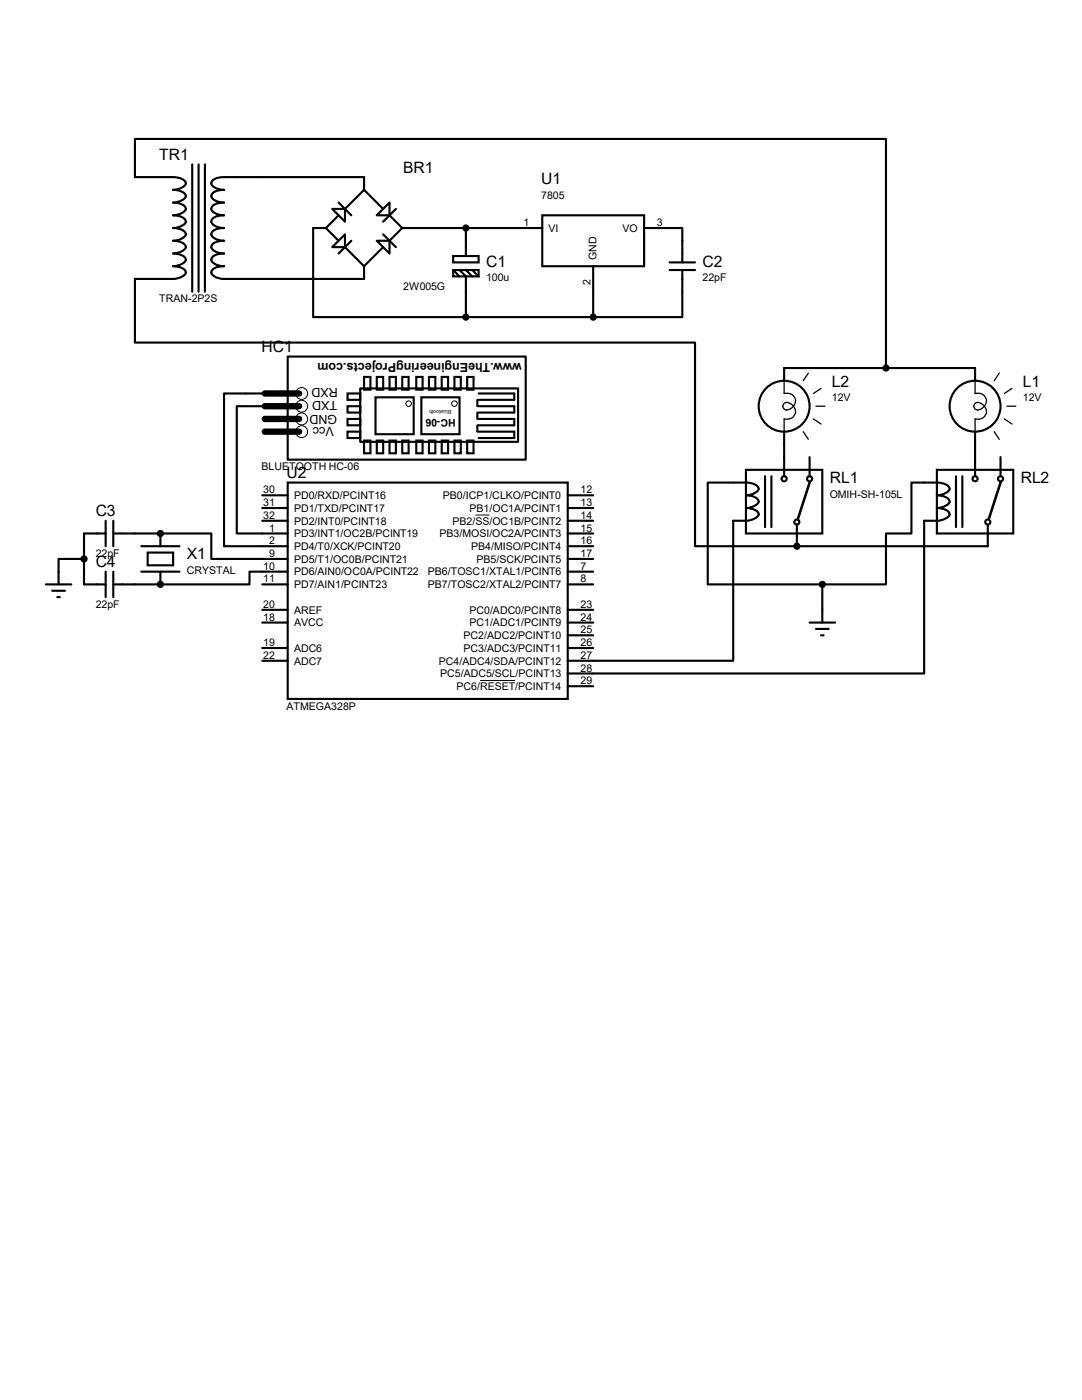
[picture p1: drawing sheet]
<svg xmlns="http://www.w3.org/2000/svg" width="216mm" height="279mm" viewBox="0 0 216 279" stroke-linecap="round" stroke-linejoin="round" font-family="sans-serif">
<g fill="none" stroke="#000" stroke-width=".42">
<path d="M38.4 32.8v25.4M39.6 32.8v25.4M40.9 32.8v25.4M72.6 37.9v-2.6h-27.9a2.89 2.89 0 0 0-2.5 1 .9 .9 0 0 0 .7 1.1l1.1 .4 .7 .1a2.89 2.89 0 0 0-2.5 .9 .9 .9 0 0 0 .7 1.2l1.1 .4h.7a2.89 2.89 0 0 0-2.5 .9 .9 .9 0 0 0 .7 1.2l1.1 .4 .7 .1a2.89 2.89 0 0 0-2.5 .9 .9 .9 0 0 0 .7 1.2l1.1 .3 .7 .1a2.89 2.89 0 0 0-2.5 .9 .9 .9 0 0 0 .7 1.2l1.1 .4h.7a2.89 2.89 0 0 0-2.5 1 .9 .9 0 0 0 .7 1.1l1.1 .4 .7 .1a2.89 2.89 0 0 0-2.5 .9 .9 .9 0 0 0 .7 1.2l1.1 .4h.7a2.89 2.89 0 0 0-2.5 .9 .9 .9 0 0 0 .7 1.2l1.1 .4 .7 .1h27.9v-2.6M72.6 37.9l-3.8 3.8M72.6 37.9l3.9 3.8M65 45.5h-2.5v17.8h30.5M65 45.5l2.6 2.5M66.3 41.7h2.5v2.5zM66.3 49.3l2.5-2.5v2.5zM67.6 40.4l2.5 2.6M67.6 43l-2.6 2.5"/>
<path d="M68.8 49.3l3.8 3.8M70.1 48l-2.5 2.6M75.2 48h2.5v2.6zM75.2 43l2.5-2.6v2.6zM76.5 46.8l2.5 2.5M76.5 49.3l-3.9 3.8M77.7 43l2.6 2.5M79 41.7l-2.5 2.5M80.3 45.5h27.9M80.3 45.5l-2.6 2.5M90.4 51.1h5.1v1.3h-5.1zM90.4 53.9h5.1v1.3h-5.1z"/>
<path d="M90.4 53.9l1.3 1.3M91.7 53.9l1.3 1.3v8.1M93 45.5v5.6M93 53.9l1.2 1.3M94.2 53.9l1.3 1.3M108.2 43h20.3v10.1h-20.3zM118.4 53.1v10.2M128.5 45.5h7.6v6.9M133.6 52.4h5.1M133.6 53.9h5.1M136.1 53.9v9.4h-17.7M54.1 78.5h-9.4v30.5h12.7"/>
<path d="M57.4 71.2h47.5v20.5h-47.5zM69.3 78.5h2.6v1.3h-2.6zM71.9 77.5h31.5v10.7h-31.5zM72.6 75.2h1.3v2.6h-1.3zM74.9 79.3h7.6v7.4h-7.6zM75.2 75.2h1.3v2.6h-1.3zM77.7 75.2h1.3v2.6h-1.3zM80.3 75.2h1.2v2.6h-1.2zM83.1 75.2h1.2v2.6h-1.2zM84.1 79.3h7.6v7.4h-7.6zM85.6 75.2h1.3v2.6h-1.3zM88.1 75.2h1.3v2.6h-1.3z"/>
<path d="M90.7 75.2h1.2v2.6h-1.2zM93 63.3h25.4M93.2 75.2h1.3v2.6h-1.3zM95.2 79.8v1.3M95.5 78.5h7.1v1.3h-7.1M156.5 76v-2.6h38.1v2.6M176.8 73.4v-45.7h-149.9v7.6h7.6a2.31 2.31 0 0 1 2.6 1.3 2.69 2.69 0 0 1-2.6 1.3 2.31 2.31 0 0 1 2.6 1.3 2.69 2.69 0 0 1-2.6 1.2 2.31 2.31 0 0 1 2.6 1.3 2.69 2.69 0 0 1-2.6 1.3 2.31 2.31 0 0 1 2.6 1.2 2.69 2.69 0 0 1-2.6 1.3 2.31 2.31 0 0 1 2.6 1.3 2.69 2.69 0 0 1-2.6 1.2 2.31 2.31 0 0 1 2.6 1.3 2.69 2.69 0 0 1-2.6 1.3 2.31 2.31 0 0 1 2.6 1.3 2.69 2.69 0 0 1-2.6 1.2 2.31 2.31 0 0 1 2.6 1.3 2.69 2.69 0 0 1-2.6 1.3h-7.6v12.7h111.8v40.6h20.3M52.3 98.8h5.1M54.1 81.1h-6.9v25.4h10.2M57.4 96.3h55.9v43.2h-55.9zM69.3 86.1h2.6v1.3h-2.6zM69.3 83.6h2.6v1.3h-2.6z"/>
<path d="M69.3 81.1h2.6v1.2h-2.6zM72.6 87.9h1.3v2.6h-1.3zM75.2 87.9h1.3v2.6h-1.3zM77.7 87.9h1.3v2.6h-1.3zM80.3 87.9h1.2v2.6h-1.2zM83.1 87.9h1.2v2.6h-1.2zM85.6 87.9h1.3v2.6h-1.3zM88.1 87.9h1.3v2.6h-1.3zM90.7 87.9h1.2v2.6h-1.2zM93.2 87.9h1.3v2.6h-1.3zM95.2 82.3v1.3M95.2 84.9v1.2"/>
<path d="M95.5 86.1h7.1v1.3h-7.1M95.5 83.6h7.1v1.3h-7.1M95.5 81.1h7.1v1.2h-7.1M113.3 98.8h5.1M148.8 93.8h15.3v12.7h-15.3zM152.7 95v10.2M153.9 95v10.2M156.5 86.1v8.9M161.5 91.2v3.8M186.9 93.8h15.3v12.7h-15.3zM190.8 95v10.2M192 95v10.2"/>
<path d="M194.6 86.1v8.9M199.6 91.2v3.8M9.1 116.6h5.1M10.4 117.9h2.6M11.4 119.2h.5M16.8 111.5h-5.1v5.1M21.1 106.5h-4.3v10.1h4.3M21.1 103.9v5.1M21.1 114.1v5.1M22.6 106.5h9.4M22.6 116.6h9.4M22.6 103.9v5.1"/>
<path d="M22.6 114.1v5.1M28.2 109h7.6M28.2 114.1h7.6M29.5 110.3h5v2.5h-5zM32 106.5h10.2v5h15.2M32 106.5v2.5M32 114.1v2.5M52.3 116.6h5.1M52.3 101.4h5.1M52.3 103.9h5.1M57.4 114.1h-7.6v2.5h-17.8M113.3 109h5.1"/>
<path d="M113.3 106.5h5.1M113.3 116.6h5.1M113.3 101.4h5.1M113.3 103.9h5.1M113.3 114.1h5.1M113.3 111.5h5.1M159 104.7v4.3M164.1 116.6h-22.9v-20.3h5.1a8.5 8.5 0 0 1 4.3 .4 .88 .88 0 0 1 .8 .8 .88 .88 0 0 1-.8 .9l-1.8 .4a2.31 2.31 0 0 1 2.6 1.3 2.69 2.69 0 0 1-2.6 1.3 2.31 2.31 0 0 1 2.6 1.3 2.69 2.69 0 0 1-2.6 1.2h-2.5v28h-33M164.1 116.6h12.7v-10.1h5.1v-10.2h2.5a8.5 8.5 0 0 1 4.3 .4 .88 .88 0 0 1 .8 .8 .88 .88 0 0 1-.8 .9l-1.8 .4a2.31 2.31 0 0 1 2.6 1.3 2.69 2.69 0 0 1-2.6 1.3 2.31 2.31 0 0 1 2.6 1.3 2.69 2.69 0 0 1-2.6 1.2h-2.5v30.5h-71.1M164.1 116.6v7.6M197.1 104.7v4.3h-38.1M52.3 131.9h5.1"/>
<path d="M52.3 129.3h5.1M52.3 124.2h5.1M52.3 121.7h5.1M113.3 136.9h5.1M113.3 129.3h5.1M113.3 126.8h5.1M113.3 124.2h5.1M113.3 121.7h5.1M161.5 124.2h5.1M162.8 125.5h2.6M163.8 126.8h.5"/>
<circle cx="156.5" cy="81.1" r="5.1"/>
<circle cx="156.5" cy="95.5" r=".51"/>
<circle cx="161.5" cy="95.5" r=".51"/>
<circle cx="194.6" cy="81.1" r="5.1"/>
<circle cx="194.6" cy="95.5" r=".51"/>
<circle cx="199.6" cy="95.5" r=".51"/>
<circle cx="159" cy="104.2" r=".51"/>
<circle cx="197.1" cy="104.2" r=".51"/>
</g>
<g fill="#000">
<circle cx="32" cy="106.5" r=".21"/>
<circle cx="32" cy="116.6" r=".21"/>
<circle cx="159" cy="109" r=".21"/>
</g>
<g fill="#000" stroke="#000" stroke-width=".42">
<circle cx="93" cy="45.5" r=".51"/>
<circle cx="93" cy="63.3" r=".51"/>
<circle cx="118.4" cy="63.3" r=".51"/>
<circle cx="176.8" cy="73.4" r=".51"/>
<circle cx="16.8" cy="111.5" r=".51"/>
<circle cx="32" cy="106.5" r=".51"/>
<circle cx="32" cy="116.6" r=".51"/>
<circle cx="159" cy="109" r=".51"/>
<circle cx="164.1" cy="116.6" r=".51"/>
</g>
<g fill="none" stroke="#000" stroke-width=".2">
<path d="M94.9 102.8h2.8M95.8 135.8h7"/>
<circle cx="60.2" cy="78.5" r="1.19"/>
<circle cx="60.2" cy="83.6" r="1.19"/>
<circle cx="60.2" cy="81.1" r="1.19"/>
<circle cx="60.2" cy="86.1" r="1.19"/>
<circle cx="81.5" cy="80.6" r=".55"/>
<circle cx="90.7" cy="80.6" r=".55"/>
</g>
<path d="M161.5 96.3l-2.2 7.1M199.6 96.3l-2.2 7.1" fill="none" stroke="#000" stroke-width=".51"/>
<path d="M156.5 76v2.5a1.69 1.69 0 0 1 2.2 1.2 1.69 1.69 0 0 1-1.4 2.1 .77 .77 0 0 1-1.1-.7 .77 .77 0 0 1 1.1-.7 1.68 1.68 0 0 1 1.4 1.4 1.68 1.68 0 0 1-1 1.8h-1.2v2.5M161.3 74.5l-1 1.5M163.8 77.5l-1.5 1M194.6 76v2.5a1.69 1.69 0 0 1 2.2 1.2 1.69 1.69 0 0 1-1.4 2.1 .77 .77 0 0 1-1.1-.7 .77 .77 0 0 1 1.1-.7 1.68 1.68 0 0 1 1.4 1.4 1.68 1.68 0 0 1-1 1.8h-1.2v2.5M199.4 74.5l-1 1.5M201.9 77.5l-1.5 1M160.3 86.1l1 1.6M162.3 83.6l1.5 1M162.8 81.1h1.8M198.4 86.1l1 1.6M200.4 83.6l1.5 1M200.9 81.1h1.8" fill="none" stroke="#000" stroke-width=".25"/>
<path d="M52.8 78.5h6.9M52.8 86.1h6.9M52.8 83.6h6.9M52.8 81.1h6.9" fill="none" stroke="#000" stroke-width="1.3"/>
<g font-size="3.1">
<text x="31.8" y="31.9">TR1</text>
<text x="80.5" y="34.5">BR1</text>
<text x="108" y="36.7">U1</text>
<text x="97" y="53.2">C1</text>
<text x="140.2" y="53.2">C2</text>
<text x="52.2" y="70.3">HC1</text>
<text x="166" y="77.2">L2</text>
<text x="204.1" y="77.2">L1</text>
<text x="57.2" y="95.4">U2</text>
<text x="165.6" y="96.4">RL1</text>
<text x="203.7" y="96.4">RL2</text>
<text x="19.1" y="103">C3</text>
<text x="19.1" y="113.2">C4</text>
<text x="37.3" y="111.6">X1</text>
</g>
<g font-size="2.5">
<text x="67.4" y="77.4" transform="rotate(-180 67.4 77.4)">RXD</text>
<text x="104.1" y="72.3" transform="rotate(-180 104.1 72.3)">www.TheEngineeringProjects.com</text>
<text x="67.3" y="80" transform="rotate(-180 67.3 80)">TXD</text>
<text x="67.3" y="82.8" transform="rotate(-180 67.3 82.8)">GND</text>
<text x="66.6" y="85.3" transform="rotate(-180 66.6 85.3)">Vcc</text>
</g>
<g font-size="2.1">
<text x="108" y="39.6">7805</text>
<text x="104.5" y="45.1">1</text>
<text x="109.5" y="46.3">VI</text>
<text x="124.2" y="46.3">VO</text>
<text x="131.1" y="45.1">3</text>
<text x="119" y="51.9" transform="rotate(-90 119 51.9)">GND</text>
<text x="80.5" y="57.8">2W005G</text>
<text x="97" y="56.1">100u</text>
<text x="117.9" y="56.9" transform="rotate(-90 117.9 56.9)">2</text>
<text x="140.2" y="56.1">22pF</text>
<text x="31.8" y="60.4">TRAN-2P2S</text>
<text x="90.9" y="83.7" transform="rotate(-180 90.9 83.7)">HC-06</text>
<text x="166" y="80.1">12V</text>
<text x="204.1" y="80.1">12V</text>
<text x="52.2" y="93.9">BLUETOOTH HC-06</text>
<text x="52.5" y="101">31</text>
<text x="52.5" y="98.5">30</text>
<text x="58.7" y="99.6">PD0/RXD/PCINT16</text>
<text x="88.4" y="99.6">PB0/ICP1/CLKO/PCINT0</text>
<text x="115.8" y="98.5">12</text>
<text x="115.8" y="101">13</text>
<text x="165.6" y="99.3">OMIH-SH-105L</text>
<text x="52.5" y="103.5">32</text>
<text x="53.7" y="106.1">1</text>
<text x="58.7" y="107.2">PD3/INT1/OC2B/PCINT19</text>
<text x="58.7" y="104.7">PD2/INT0/PCINT18</text>
<text x="58.7" y="102.2">PD1/TXD/PCINT17</text>
<text x="87.7" y="107.2">PB3/MOSI/OC2A/PCINT3</text>
<text x="90.3" y="104.7">PB2/SS/OC1B/PCINT2</text>
<text x="93.7" y="102.2">PB1/OC1A/PCINT1</text>
<text x="115.8" y="106.1">15</text>
<text x="115.8" y="103.5">14</text>
<text x="19.1" y="111.2">22pF</text>
<text x="52.5" y="113.7">10</text>
<text x="53.7" y="111.2">9</text>
<text x="53.7" y="108.6">2</text>
<text x="58.7" y="112.3">PD5/T1/OC0B/PCINT21</text>
<text x="58.7" y="109.8">PD4/T0/XCK/PCINT20</text>
<text x="94" y="109.8">PB4/MISO/PCINT4</text>
<text x="95.1" y="112.3">PB5/SCK/PCINT5</text>
<text x="115.8" y="108.6">16</text>
<text x="115.8" y="111.2">17</text>
<text x="115.8" y="113.7">7</text>
<text x="37.3" y="114.6">CRYSTAL</text>
<text x="52.5" y="116.2">11</text>
<text x="58.7" y="114.9">PD6/AIN0/OC0A/PCINT22</text>
<text x="58.7" y="117.4">PD7/AIN1/PCINT23</text>
<text x="85.4" y="117.4">PB7/TOSC2/XTAL2/PCINT7</text>
<text x="85.4" y="114.9">PB6/TOSC1/XTAL1/PCINT6</text>
<text x="115.8" y="116.2">8</text>
<text x="19.1" y="121.3">22pF</text>
<text x="52.5" y="123.9">18</text>
<text x="52.5" y="121.3">20</text>
<text x="58.7" y="125">AVCC</text>
<text x="58.7" y="122.5">AREF</text>
<text x="93.7" y="125">PC1/ADC1/PCINT9</text>
<text x="93.7" y="122.5">PC0/ADC0/PCINT8</text>
<text x="115.8" y="123.9">24</text>
<text x="115.8" y="121.3">23</text>
<text x="52.5" y="128.9">19</text>
<text x="52.5" y="131.5">22</text>
<text x="58.7" y="130.1">ADC6</text>
<text x="92.5" y="130.1">PC3/ADC3/PCINT11</text>
<text x="92.5" y="127.6">PC2/ADC2/PCINT10</text>
<text x="115.8" y="131.5">27</text>
<text x="115.8" y="128.9">26</text>
<text x="115.8" y="126.4">25</text>
<text x="58.7" y="132.6">ADC7</text>
<text x="87.6" y="132.6">PC4/ADC4/SDA/PCINT12</text>
<text x="87.8" y="135.2">PC5/ADC5/SCL/PCINT13</text>
<text x="91.1" y="137.7">PC6/RESET/PCINT14</text>
<text x="115.8" y="136.6">29</text>
<text x="115.8" y="134">28</text>
<text x="57.2" y="141.6">ATMEGA328P</text>
</g>
<text font-size="1.1" x="90.1" y="81.7" transform="rotate(-180 90.1 81.7)">Bluetooth</text>
</svg>
